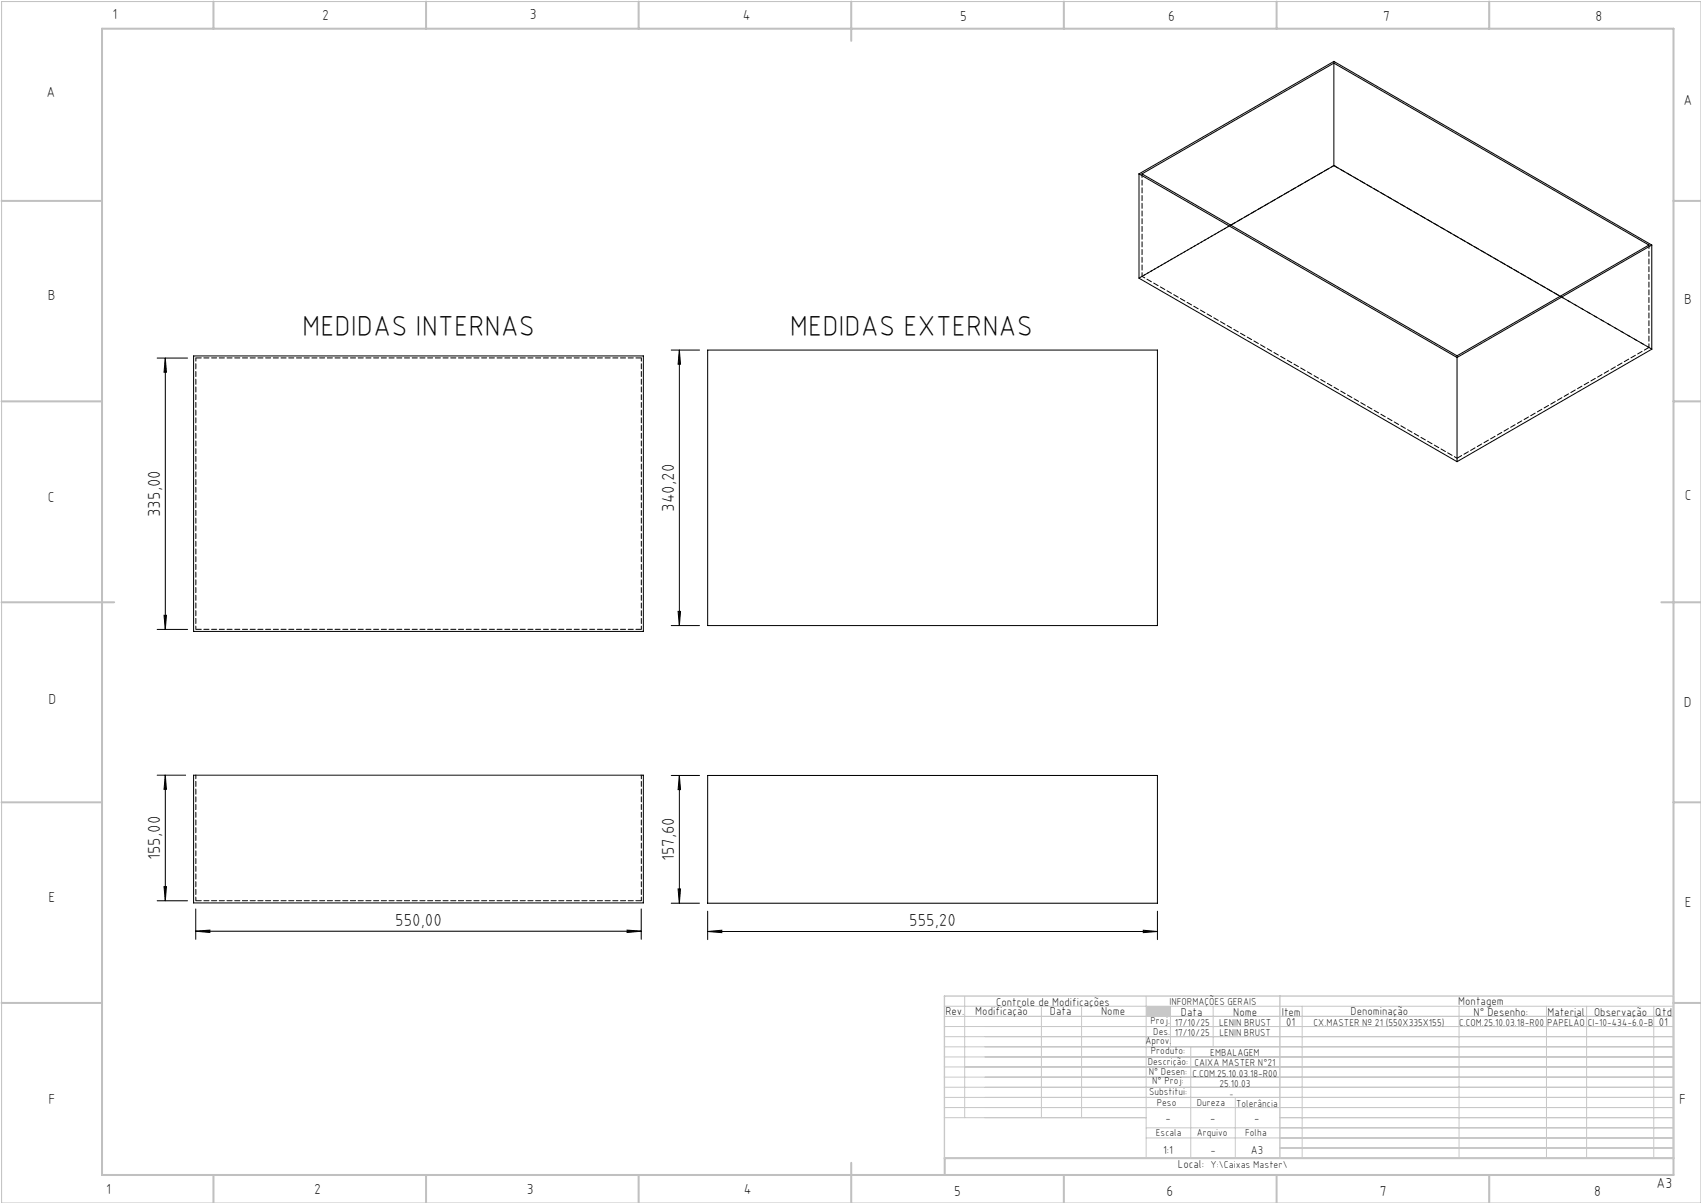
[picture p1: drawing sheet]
<svg xmlns="http://www.w3.org/2000/svg" width="420mm" height="297mm" viewBox="0 0 420 297" stroke-linecap="round" stroke-linejoin="round" font-family="sans-serif">
<path d="M.4 .4h419.6v296.6h-419.6z" fill="none" stroke="#c0c0c0" stroke-width=".25"/>
<g fill="none" stroke="#c0c0c0" stroke-width=".5">
<path d="M25.2 7.1h388v283h-388zM52.7 .4v6.7M105.2 .4v6.7M157.7 .4v6.7M210.2 .4v9.7M262.7 .4v6.7M315.2 .4v6.7M367.7 .4v6.7M.4 49.6h24.8M413.2 49.6h6.8M.4 99.1h24.8M413.2 99.1h6.8"/>
<path d="M.4 148.7h27.8M410.2 148.7h9.8M.4 198.1h24.8M413.2 198.1h6.8M.4 247.6h24.8M413.2 247.6h6.8M52.7 290.1v6.9M105.2 290.1v6.9M157.7 290.1v6.9M210.2 287.1v9.9M262.7 290.1v6.9M315.2 290.1v6.9"/>
<path d="M367.7 290.1v6.9M413.2 285.9h-179.9v4.2"/>
</g>
<g fill="none" stroke="#c3c8d2" stroke-width=".25">
<path d="M233.2 250.9h180M233.2 248.4h180M233.2 253.4h180M233.2 255.9h180M233.2 258.4h180M238.2 245.9v30M257.1 248.4v27.5M267.1 248.4v27.5M283 245.9v40M289 248.4v10M294 258.4v27.5M299.5 248.4v10"/>
<path d="M321.5 248.4v37.5M360.3 248.4v37.5M381.8 248.4v37.5M391.8 248.4v37.5M408.3 248.4v37.5M233.2 260.9h180M233.2 263.4h180M233.2 265.9h180M233.2 268.4h180M233.2 270.9h180M233.2 273.4h180M233.2 275.9h49.8"/>
<path d="M283 278.4h130.2M305 270.9v15M316 275.9h97.2M283 280.9h130.2M316 283.4h97.2"/>
</g>
<path d="M233.2 245.9h180v40h-180zM316 245.9v40" fill="none" stroke="#c3c8d2" stroke-width=".35"/>
<path d="M283 248.4h6v2.5h-6z" fill-rule="evenodd" fill="#c3c8d2"/>
<g fill="none" stroke="#000" stroke-width=".25">
<path d="M329.4 15.6v25.3M281.2 42.9v25.8l78.6 45.3M281.2 42.9l78.6 45.4M281.2 42.9l48.2-27.7 78.4 45.3M282 42.9l47.4-27.3 77.7 44.9-47.3 27.3zM329.4 40.9l55.8 32.2M329.4 40.9l-25.5 14.7M407.8 60.5l-48 27.8M407.8 60.5v25.7l-48 27.8M38.8 88.4h7.5M40.8 88.4l.3 3.5h-.6zM40.8 88.4v67"/>
<path d="M47.8 87.9h111.1v68h-111.1zM165.7 86.4h7M167.7 86.4l.3 3.5h-.6zM167.7 86.4v68M174.7 86.4h111.1v68h-111.1zM359.8 88.3v25.7M38.8 155.4h7.5M40.5 151.9h.6l-.3 3.5zM165.7 154.4h7M167.4 151h.6l-.3 3.4zM38.8 191.4h7M40.8 191.4v31"/>
<path d="M40.8 191.4l.3 3.5h-.6zM47.8 191.4h111.1v31.5h-111.1zM165.7 191.4h7M167.7 191.4l.3 3.5h-.6zM167.7 191.4v31.6M174.7 191.4h111.1v31.6h-111.1zM40.5 218.9h.6l-.3 3.5zM167.4 219.5h.6l-.3 3.5zM38.8 222.4h7.5M48.3 229.9l3.5-.3v.6zM48.3 224.4v7.5M48.3 229.9h110"/>
<path d="M154.8 229.6l3.5 .3-3.5 .3zM158.3 224.4v7.5M165.7 223h7M174.7 230l3.5-.3v.6zM174.7 225v7M174.7 230h111.1M282.3 229.7l3.5 .3-3.5 .3zM285.8 225v7"/>
</g>
<g fill="#000">
<path d="M40.5 151.9h.6l-.3 3.5zM40.8 88.4l.3 3.5h-.6zM167.4 151h.6l-.3 3.4zM167.7 86.4l.3 3.5h-.6z"/>
<path d="M40.8 191.4l.3 3.5h-.6zM40.5 218.9h.6l-.3 3.5zM167.7 191.4l.3 3.5h-.6zM167.4 219.5h.6l-.3 3.5z"/>
<path d="M48.3 229.9l3.5-.3v.6zM154.8 229.6l3.5 .3-3.5 .3zM174.7 230l3.5-.3v.6zM282.3 229.7l3.5 .3-3.5 .3z"/>
</g>
<path d="M282 42.9v25.3M303.9 55.6l-21.9 12.6M407.1 60.5v25.3M407.1 85.8l-21.9-12.7M48.4 191.4v31M158.4 191.4v31" fill="none" stroke="#000" stroke-width=".25" stroke-dasharray="1.3 .6" stroke-dashoffset=".4"/>
<path d="M48.4 88.4h110M158.4 155.4h-110M48.4 222.4h110" fill="none" stroke="#000" stroke-width=".25" stroke-dasharray="1.3 .6" stroke-dashoffset="-.1"/>
<path d="M329.4 40.9l-48.1 27.8M282 68.2l77.8 44.9M158.4 88.4v67M48.4 155.4v-67" fill="none" stroke="#000" stroke-width=".25" stroke-dasharray="1.3 .6" stroke-dashoffset=".5"/>
<path d="M329.4 15.1v.5M329.4 40.9h.1M359.8 87.8v.4M359.8 113.1l47.3-27.3" fill="none" stroke="#000" stroke-width=".25" stroke-dasharray="1.3 .6"/>
<path d="M407.9 86.2l-78.5-45.3" fill="none" stroke="#000" stroke-width=".25" stroke-dasharray="1.3 .6" stroke-dashoffset=".1"/>
<g font-size="7.1">
<text x="74.6" y="82.9">MEDIDAS INTERNAS</text>
<text x="195" y="82.9">MEDIDAS EXTERNAS</text>
</g>
<g font-size="4.3">
<text x="39.5" y="127.6" transform="rotate(-90 39.5 127.6)">335,00</text>
<text x="166.5" y="126.4" transform="rotate(-90 166.5 126.4)">340,20</text>
<text x="39.5" y="212.3" transform="rotate(-90 39.5 212.3)">155,00</text>
<text x="166.5" y="212.7" transform="rotate(-90 166.5 212.7)">157,60</text>
<text x="97.6" y="228.6">550,00</text>
<text x="224.5" y="228.7">555,20</text>
</g>
<g font-size="3.6">
<text x="27.8" y="4.8">1</text>
<text x="79.5" y="4.9">2</text>
<text x="130.8" y="4.8">3</text>
<text x="183.4" y="4.9">4</text>
<text x="237.1" y="5.1">5</text>
<text x="288.4" y="5.2">6</text>
<text x="341.5" y="5.1">7</text>
<text x="394" y="5.2">8</text>
<text x="11.5" y="24">A</text>
<text x="415.7" y="25.8">A</text>
<text x="11.8" y="74.1">B</text>
<text x="415.8" y="75.1">B</text>
<text x="11.8" y="124">C</text>
<text x="416" y="123.5">C</text>
<text x="12" y="173.7">D</text>
<text x="415.8" y="174.7">D</text>
<text x="12" y="222.6">E</text>
<text x="416" y="223.9">E</text>
<text x="12" y="272.6">F</text>
<text x="414.6" y="272.6">F</text>
<text x="409" y="293.3">A3</text>
<text x="26.2" y="294.8">1</text>
<text x="77.6" y="294.8">2</text>
<text x="130.1" y="294.8">3</text>
<text x="183.7" y="294.7">4</text>
<text x="235.6" y="295.2">5</text>
<text x="288" y="295.2">6</text>
<text x="340.7" y="295.2">7</text>
<text x="393.6" y="295.2">8</text>
</g>
<g font-size="2.9">
<text x="240.8" y="250.6">Modificação</text>
<text x="259.2" y="250.6">Data</text>
<text x="271.9" y="250.6">Nome</text>
<text x="290.9" y="288.4">Local:</text>
</g>
<g font-size="2.8">
<text x="233.4" y="250.6">Rev.</text>
<text x="246" y="248.4">Controle de Modificações</text>
<text x="291.6" y="250.8">Data</text>
<text x="304.5" y="250.8">Nome</text>
<text x="316.5" y="250.9">Item</text>
<text x="333.5" y="250.5">Denominação</text>
<text x="360.1" y="248.2">Montagem</text>
<text x="363.9" y="250.8">N° Desenho:</text>
<text x="382.1" y="250.8">Material</text>
<text x="393.6" y="250.8">Observação</text>
<text x="408.7" y="250.9">Qtd</text>
<text x="317.6" y="253.3">01</text>
<text x="409.6" y="253.3">01</text>
<text x="287.7" y="276.9">-</text>
<text x="298.8" y="276.9">-</text>
<text x="309.7" y="276.9">-</text>
<text x="287.2" y="284.8">1:1</text>
<text x="298.9" y="284.8">-</text>
<text x="308.8" y="284.8">A3</text>
</g>
<g font-size="2.5">
<text x="288.7" y="248.2">INFORMAÇÕES GERAIS</text>
<text x="282.8" y="257.8">Aprov.</text>
<text x="284.1" y="252.9">Proj.</text>
<text x="284.8" y="255.4">Des.</text>
<text x="290.1" y="255.8">17/10/25</text>
<text x="290.1" y="253.3">17/10/25</text>
<text x="301" y="253.3">LENIN BRUST</text>
<text x="301.1" y="255.8">LENIN BRUST</text>
<text x="324.3" y="253.3">CX.MASTER Nº 21 (550X335X155)</text>
<text x="360.3" y="253.3">C.COM.25.10.03.18-R00</text>
<text x="382" y="253.3">PAPELÃO</text>
<text x="392" y="253.3">CI-10-434-6.0-B</text>
<text x="283.4" y="262.9">Descrição:</text>
<text x="284.2" y="260.3">Produto:</text>
<text x="294.9" y="263.3">CAIXA MASTER N°21</text>
<text x="298.8" y="260.7">EMBALAGEM</text>
<text x="283.7" y="265.4">N° Desen:</text>
<text x="284.5" y="267.7">N° Proj:</text>
<text x="294.4" y="265.9">C.COM.25.10.03.18-R00</text>
<text x="301.1" y="268.3">25.10.03</text>
<text x="283.7" y="270.4">Substitui:</text>
<text x="285.6" y="273">Peso</text>
<text x="295.5" y="273">Dureza</text>
<text x="305.2" y="273.3">Tolerância</text>
<text x="285.4" y="280.4">Escala</text>
<text x="295.5" y="280.4">Arquivo</text>
<text x="307.5" y="280.4">Folha</text>
<text x="298.9" y="288.4">Y:\Caixas Master\</text>
</g>
<text font-size="2.1" x="303.5" y="270.9">-</text>
</svg>
